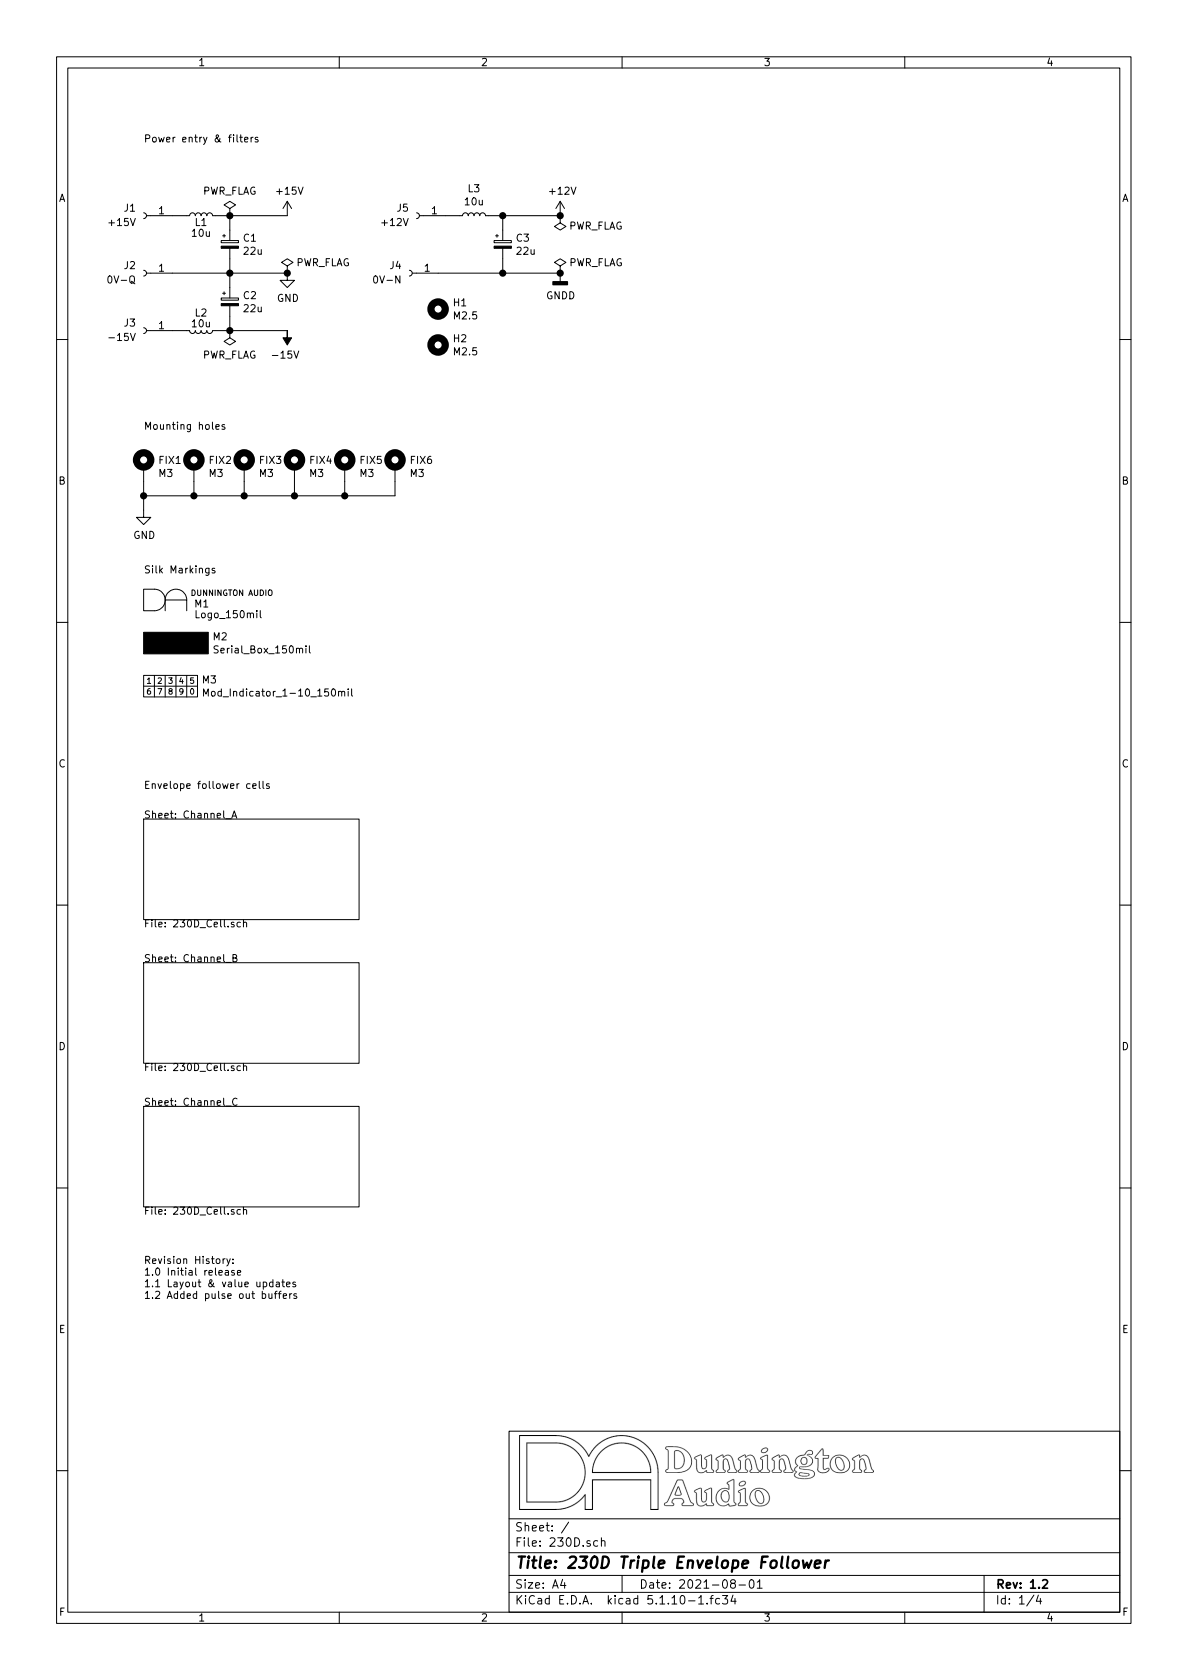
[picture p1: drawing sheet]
EESchema Schematic File Version 4
EELAYER 30 0
EELAYER END
$Descr A4 8268 11693 portrait
encoding utf-8
Sheet 1 4
Title "230D Triple Envelope Follower"
Date "2021-08-01"
Rev "1.2"
Comp ""
Comment1 ""
Comment2 ""
Comment3 ""
Comment4 ""
$EndDescr
Text Notes 1000 1000 0    50   ~ 0
Power entry & filters
$Comp
L Connector:Conn_01x01_Female J1
U 1 1
P 1000 1500
F 0 "J1" H 1050 1450 50  0000 L CNN
F 1 "+15V" H 1050 1550 50  0000 L CNN
F 2 "Buchla_Connectors:SolderWirePad_1x01_Drill1.2mm" H 1000 1500 50  0001 C CNN
F 3 "~" H 1000 1500 50  0001 C CNN
	1    1000 1500
	-1   0    0    1   
$EndComp
$Comp
L Connector:Conn_01x01_Female J2
U 1 1
P 1000 1900
F 0 "J2" H 1050 1850 50  0000 L CNN
F 1 "0V-Q" H 1050 1950 50  0000 L CNN
F 2 "Buchla_Connectors:SolderWirePad_1x01_Drill1.2mm" H 1000 1900 50  0001 C CNN
F 3 "~" H 1000 1900 50  0001 C CNN
	1    1000 1900
	-1   0    0    1   
$EndComp
$Comp
L Connector:Conn_01x01_Female J3
U 1 1
P 1000 2300
F 0 "J3" H 1050 2250 50  0000 L CNN
F 1 "-15V" H 1050 2350 50  0000 L CNN
F 2 "Buchla_Connectors:SolderWirePad_1x01_Drill1.2mm" H 1000 2300 50  0001 C CNN
F 3 "~" H 1000 2300 50  0001 C CNN
	1    1000 2300
	-1   0    0    1   
$EndComp
$Comp
L Connector:Conn_01x01_Female J5
U 1 1
P 2900 1500
F 0 "J5" H 2950 1450 50  0000 L CNN
F 1 "+12V" H 2950 1550 50  0000 L CNN
F 2 "Buchla_Connectors:SolderWirePad_1x01_Drill1.2mm" H 2900 1500 50  0001 C CNN
F 3 "~" H 2900 1500 50  0001 C CNN
	1    2900 1500
	-1   0    0    1   
$EndComp
$Comp
L Connector:Conn_01x01_Female J4
U 1 1
P 2850 1900
F 0 "J4" H 2900 1850 50  0000 L CNN
F 1 "0V-N" H 2900 1950 50  0000 L CNN
F 2 "Buchla_Connectors:SolderWirePad_1x01_Drill1.2mm" H 2850 1900 50  0001 C CNN
F 3 "~" H 2850 1900 50  0001 C CNN
	1    2850 1900
	-1   0    0    1   
$EndComp
$Comp
L Device:L_Small L1
U 1 1
P 1400 1500
F 0 "L1" V 1350 1500 50  0000 C CNN
F 1 "10u" V 1275 1500 50  0000 C CNN
F 2 "Inductor_SMD:L_0805_2012Metric" H 1400 1500 50  0001 C CNN
F 3 "~" H 1400 1500 50  0001 C CNN
	1    1400 1500
	0    -1   -1   0   
$EndComp
$Comp
L Device:L_Small L2
U 1 1
P 1400 2300
F 0 "L2" V 1275 2300 50  0000 C CNN
F 1 "10u" V 1350 2300 50  0000 C CNN
F 2 "Inductor_SMD:L_0805_2012Metric" H 1400 2300 50  0001 C CNN
F 3 "~" H 1400 2300 50  0001 C CNN
	1    1400 2300
	0    1    1    0   
$EndComp
$Comp
L Device:L_Small L3
U 1 1
P 3300 1500
F 0 "L3" V 3485 1500 50  0000 C CNN
F 1 "10u" V 3394 1500 50  0000 C CNN
F 2 "Inductor_SMD:L_0805_2012Metric" H 3300 1500 50  0001 C CNN
F 3 "~" H 3300 1500 50  0001 C CNN
	1    3300 1500
	0    -1   -1   0   
$EndComp
$Comp
L Device:CP_Small C1
U 1 1
P 1600 1700
F 0 "C1" H 1688 1746 50  0000 L CNN
F 1 "22u" H 1688 1655 50  0000 L CNN
F 2 "Capacitor_SMD:CP_Elec_5x5.3" H 1600 1700 50  0001 C CNN
F 3 "~" H 1600 1700 50  0001 C CNN
	1    1600 1700
	1    0    0    -1  
$EndComp
$Comp
L Device:CP_Small C2
U 1 1
P 1600 2100
F 0 "C2" H 1688 2146 50  0000 L CNN
F 1 "22u" H 1688 2055 50  0000 L CNN
F 2 "Capacitor_SMD:CP_Elec_5x5.3" H 1600 2100 50  0001 C CNN
F 3 "~" H 1600 2100 50  0001 C CNN
	1    1600 2100
	1    0    0    -1  
$EndComp
Wire Wire Line
	1200 2300 1300 2300
Wire Wire Line
	1500 2300 1600 2300
Wire Wire Line
	1600 2300 1600 2200
Wire Wire Line
	1600 1800 1600 1900
Wire Wire Line
	1500 1500 1600 1500
Wire Wire Line
	1600 1500 1600 1600
Wire Wire Line
	1200 1500 1300 1500
Wire Wire Line
	1200 1900 1600 1900
Connection ~ 1600 1900
Wire Wire Line
	1600 1900 1600 2000
Wire Wire Line
	3100 1500 3200 1500
$Comp
L Device:CP_Small C3
U 1 1
P 3500 1700
F 0 "C3" H 3588 1746 50  0000 L CNN
F 1 "22u" H 3588 1655 50  0000 L CNN
F 2 "Capacitor_SMD:CP_Elec_5x5.3" H 3500 1700 50  0001 C CNN
F 3 "~" H 3500 1700 50  0001 C CNN
	1    3500 1700
	1    0    0    -1  
$EndComp
Wire Wire Line
	3050 1900 3500 1900
Wire Wire Line
	3500 1900 3500 1800
Wire Wire Line
	3400 1500 3500 1500
Wire Wire Line
	3500 1500 3500 1600
Wire Wire Line
	1600 1900 2000 1900
Wire Wire Line
	1600 1500 2000 1500
Connection ~ 1600 1500
Wire Wire Line
	1600 2300 2000 2300
Connection ~ 1600 2300
Wire Wire Line
	3500 1500 3900 1500
Connection ~ 3500 1500
Wire Wire Line
	3500 1900 3900 1900
Connection ~ 3500 1900
$Comp
L power:GND #PWR03
U 1 1
P 2000 1900
F 0 "#PWR03" H 2000 1650 50  0001 C CNN
F 1 "GND" H 2005 1727 50  0000 C CNN
F 2 "" H 2000 1900 50  0001 C CNN
F 3 "" H 2000 1900 50  0001 C CNN
	1    2000 1900
	1    0    0    -1  
$EndComp
$Comp
L power:-15V #PWR04
U 1 1
P 2000 2300
F 0 "#PWR04" H 2000 2400 50  0001 C CNN
F 1 "-15V" H 2015 2473 50  0000 C CNN
F 2 "" H 2000 2300 50  0001 C CNN
F 3 "" H 2000 2300 50  0001 C CNN
	1    2000 2300
	-1   0    0    1   
$EndComp
$Comp
L power:+15V #PWR02
U 1 1
P 2000 1500
F 0 "#PWR02" H 2000 1350 50  0001 C CNN
F 1 "+15V" H 2015 1673 50  0000 C CNN
F 2 "" H 2000 1500 50  0001 C CNN
F 3 "" H 2000 1500 50  0001 C CNN
	1    2000 1500
	1    0    0    -1  
$EndComp
$Comp
L power:+12V #PWR05
U 1 1
P 3900 1500
F 0 "#PWR05" H 3900 1350 50  0001 C CNN
F 1 "+12V" H 3915 1673 50  0000 C CNN
F 2 "" H 3900 1500 50  0001 C CNN
F 3 "" H 3900 1500 50  0001 C CNN
	1    3900 1500
	1    0    0    -1  
$EndComp
$Comp
L power:GNDD #PWR06
U 1 1
P 3900 1900
F 0 "#PWR06" H 3900 1650 50  0001 C CNN
F 1 "GNDD" H 3904 1745 50  0000 C CNN
F 2 "" H 3900 1900 50  0001 C CNN
F 3 "" H 3900 1900 50  0001 C CNN
	1    3900 1900
	1    0    0    -1  
$EndComp
$Comp
L power:PWR_FLAG #FLG01
U 1 1
P 1600 1500
F 0 "#FLG01" H 1600 1575 50  0001 C CNN
F 1 "PWR_FLAG" H 1600 1673 50  0000 C CNN
F 2 "" H 1600 1500 50  0001 C CNN
F 3 "~" H 1600 1500 50  0001 C CNN
	1    1600 1500
	1    0    0    -1  
$EndComp
$Comp
L power:PWR_FLAG #FLG03
U 1 1
P 2000 1900
F 0 "#FLG03" H 2000 1975 50  0001 C CNN
F 1 "PWR_FLAG" H 2250 1975 50  0000 C CNN
F 2 "" H 2000 1900 50  0001 C CNN
F 3 "~" H 2000 1900 50  0001 C CNN
	1    2000 1900
	1    0    0    -1  
$EndComp
$Comp
L power:PWR_FLAG #FLG02
U 1 1
P 1600 2300
F 0 "#FLG02" H 1600 2375 50  0001 C CNN
F 1 "PWR_FLAG" H 1600 2473 50  0000 C CNN
F 2 "" H 1600 2300 50  0001 C CNN
F 3 "~" H 1600 2300 50  0001 C CNN
	1    1600 2300
	-1   0    0    1   
$EndComp
$Comp
L power:PWR_FLAG #FLG04
U 1 1
P 3900 1500
F 0 "#FLG04" H 3900 1575 50  0001 C CNN
F 1 "PWR_FLAG" H 3650 1575 50  0000 C CNN
F 2 "" H 3900 1500 50  0001 C CNN
F 3 "~" H 3900 1500 50  0001 C CNN
	1    3900 1500
	-1   0    0    1   
$EndComp
$Comp
L power:PWR_FLAG #FLG05
U 1 1
P 3900 1900
F 0 "#FLG05" H 3900 1975 50  0001 C CNN
F 1 "PWR_FLAG" H 4150 1975 50  0000 C CNN
F 2 "" H 3900 1900 50  0001 C CNN
F 3 "~" H 3900 1900 50  0001 C CNN
	1    3900 1900
	1    0    0    -1  
$EndComp
Connection ~ 2000 1900
Connection ~ 3900 1900
Connection ~ 3900 1500
$Comp
L Mechanical:MountingHole H1
U 1 1
P 3050 2150
F 0 "H1" H 3150 2196 50  0000 L CNN
F 1 "M2.5" H 3150 2105 50  0000 L CNN
F 2 "MountingHole:MountingHole_2.5mm" H 3050 2150 50  0001 C CNN
F 3 "~" H 3050 2150 50  0001 C CNN
	1    3050 2150
	1    0    0    -1  
$EndComp
$Comp
L Mechanical:MountingHole H2
U 1 1
P 3050 2400
F 0 "H2" H 3150 2446 50  0000 L CNN
F 1 "M2.5" H 3150 2355 50  0000 L CNN
F 2 "MountingHole:MountingHole_2.5mm" H 3050 2400 50  0001 C CNN
F 3 "~" H 3050 2400 50  0001 C CNN
	1    3050 2400
	1    0    0    -1  
$EndComp
Text Notes 1000 3000 0    50   ~ 0
Mounting holes
$Comp
L Mechanical:MountingHole_Pad FIX1
U 1 1
P 1000 3250
F 0 "FIX1" H 1100 3299 50  0000 L CNN
F 1 "M3" H 1100 3208 50  0000 L CNN
F 2 "MountingHole:MountingHole_3.2mm_M3_Pad_Via" H 1000 3250 50  0001 C CNN
F 3 "~" H 1000 3250 50  0001 C CNN
	1    1000 3250
	1    0    0    -1  
$EndComp
$Comp
L Mechanical:MountingHole_Pad FIX2
U 1 1
P 1350 3250
F 0 "FIX2" H 1450 3299 50  0000 L CNN
F 1 "M3" H 1450 3208 50  0000 L CNN
F 2 "MountingHole:MountingHole_3.2mm_M3_Pad_Via" H 1350 3250 50  0001 C CNN
F 3 "~" H 1350 3250 50  0001 C CNN
	1    1350 3250
	1    0    0    -1  
$EndComp
$Comp
L Mechanical:MountingHole_Pad FIX3
U 1 1
P 1700 3250
F 0 "FIX3" H 1800 3299 50  0000 L CNN
F 1 "M3" H 1800 3208 50  0000 L CNN
F 2 "MountingHole:MountingHole_3.2mm_M3_Pad_Via" H 1700 3250 50  0001 C CNN
F 3 "~" H 1700 3250 50  0001 C CNN
	1    1700 3250
	1    0    0    -1  
$EndComp
$Comp
L Mechanical:MountingHole_Pad FIX4
U 1 1
P 2050 3250
F 0 "FIX4" H 2150 3299 50  0000 L CNN
F 1 "M3" H 2150 3208 50  0000 L CNN
F 2 "MountingHole:MountingHole_3.2mm_M3_Pad_Via" H 2050 3250 50  0001 C CNN
F 3 "~" H 2050 3250 50  0001 C CNN
	1    2050 3250
	1    0    0    -1  
$EndComp
$Comp
L Mechanical:MountingHole_Pad FIX5
U 1 1
P 2400 3250
F 0 "FIX5" H 2500 3299 50  0000 L CNN
F 1 "M3" H 2500 3208 50  0000 L CNN
F 2 "MountingHole:MountingHole_3.2mm_M3_Pad_Via" H 2400 3250 50  0001 C CNN
F 3 "~" H 2400 3250 50  0001 C CNN
	1    2400 3250
	1    0    0    -1  
$EndComp
$Comp
L Mechanical:MountingHole_Pad FIX6
U 1 1
P 2750 3250
F 0 "FIX6" H 2850 3299 50  0000 L CNN
F 1 "M3" H 2850 3208 50  0000 L CNN
F 2 "MountingHole:MountingHole_3.2mm_M3_Pad_Via" H 2750 3250 50  0001 C CNN
F 3 "~" H 2750 3250 50  0001 C CNN
	1    2750 3250
	1    0    0    -1  
$EndComp
Wire Wire Line
	1000 3350 1000 3450
Wire Wire Line
	2750 3450 2750 3350
Wire Wire Line
	2400 3350 2400 3450
Connection ~ 2400 3450
Wire Wire Line
	2400 3450 2750 3450
Wire Wire Line
	2050 3350 2050 3450
Connection ~ 2050 3450
Wire Wire Line
	2050 3450 2400 3450
Wire Wire Line
	1700 3350 1700 3450
Connection ~ 1700 3450
Wire Wire Line
	1700 3450 2050 3450
Wire Wire Line
	1350 3350 1350 3450
Wire Wire Line
	1000 3450 1350 3450
Connection ~ 1350 3450
Wire Wire Line
	1350 3450 1700 3450
Wire Wire Line
	1000 3450 1000 3550
Connection ~ 1000 3450
$Comp
L power:GND #PWR01
U 1 1
P 1000 3550
F 0 "#PWR01" H 1000 3300 50  0001 C CNN
F 1 "GND" H 1005 3377 50  0000 C CNN
F 2 "" H 1000 3550 50  0001 C CNN
F 3 "" H 1000 3550 50  0001 C CNN
	1    1000 3550
	1    0    0    -1  
$EndComp
Text Notes 1000 4000 0    50   ~ 0
Silk Markings
$Comp
L Dunnington:Logo_150mil M1
U 1 1
P 1000 4250
F 0 "M1" H 1350 4300 50  0000 L CNN
F 1 "Logo_150mil" H 1350 4225 50  0000 L CNN
F 2 "Dunnington:Logo_150mil" H 1000 4250 50  0001 C CNN
F 3 "" H 1000 4250 50  0001 C CNN
	1    1000 4250
	1    0    0    -1  
$EndComp
$Comp
L Dunnington:Serial_Box_150mil M2
U 1 1
P 1000 4550
F 0 "M2" H 1478 4671 50  0000 L CNN
F 1 "Serial_Box_150mil" H 1478 4580 50  0000 L CNN
F 2 "Dunnington:Serial_Box_150mil" H 1000 4550 50  0001 C CNN
F 3 "" H 1000 4550 50  0001 C CNN
	1    1000 4550
	1    0    0    -1  
$EndComp
$Comp
L Dunnington:Mod_Indicator_1-10_150mil M3
U 1 1
P 1000 4850
F 0 "M3" H 1403 4971 50  0000 L CNN
F 1 "Mod_Indicator_1-10_150mil" H 1403 4880 50  0000 L CNN
F 2 "Dunnington:Mod_Indicator_1-10_150mil" H 1075 4775 50  0001 C CNN
F 3 "" H 1075 4775 50  0001 C CNN
	1    1000 4850
	1    0    0    -1  
$EndComp
Text Notes 1000 5500 0    50   ~ 0
Envelope follower cells
$Sheet
S 1000 5700 1500 700 
U 5F013FB7
F0 "Channel_A" 50
F1 "230D_Cell.sch" 50
$EndSheet
$Sheet
S 1000 6700 1500 700 
U 5F014494
F0 "Channel_B" 50
F1 "230D_Cell.sch" 50
$EndSheet
$Sheet
S 1000 7700 1500 700 
U 5F0144F1
F0 "Channel_C" 50
F1 "230D_Cell.sch" 50
$EndSheet
Text Notes 1000 9050 0    50   ~ 0
Revision History:\n1.0 Initial release\n1.1 Layout & value updates\n1.2 Added pulse out buffers
$EndSCHEMATC
